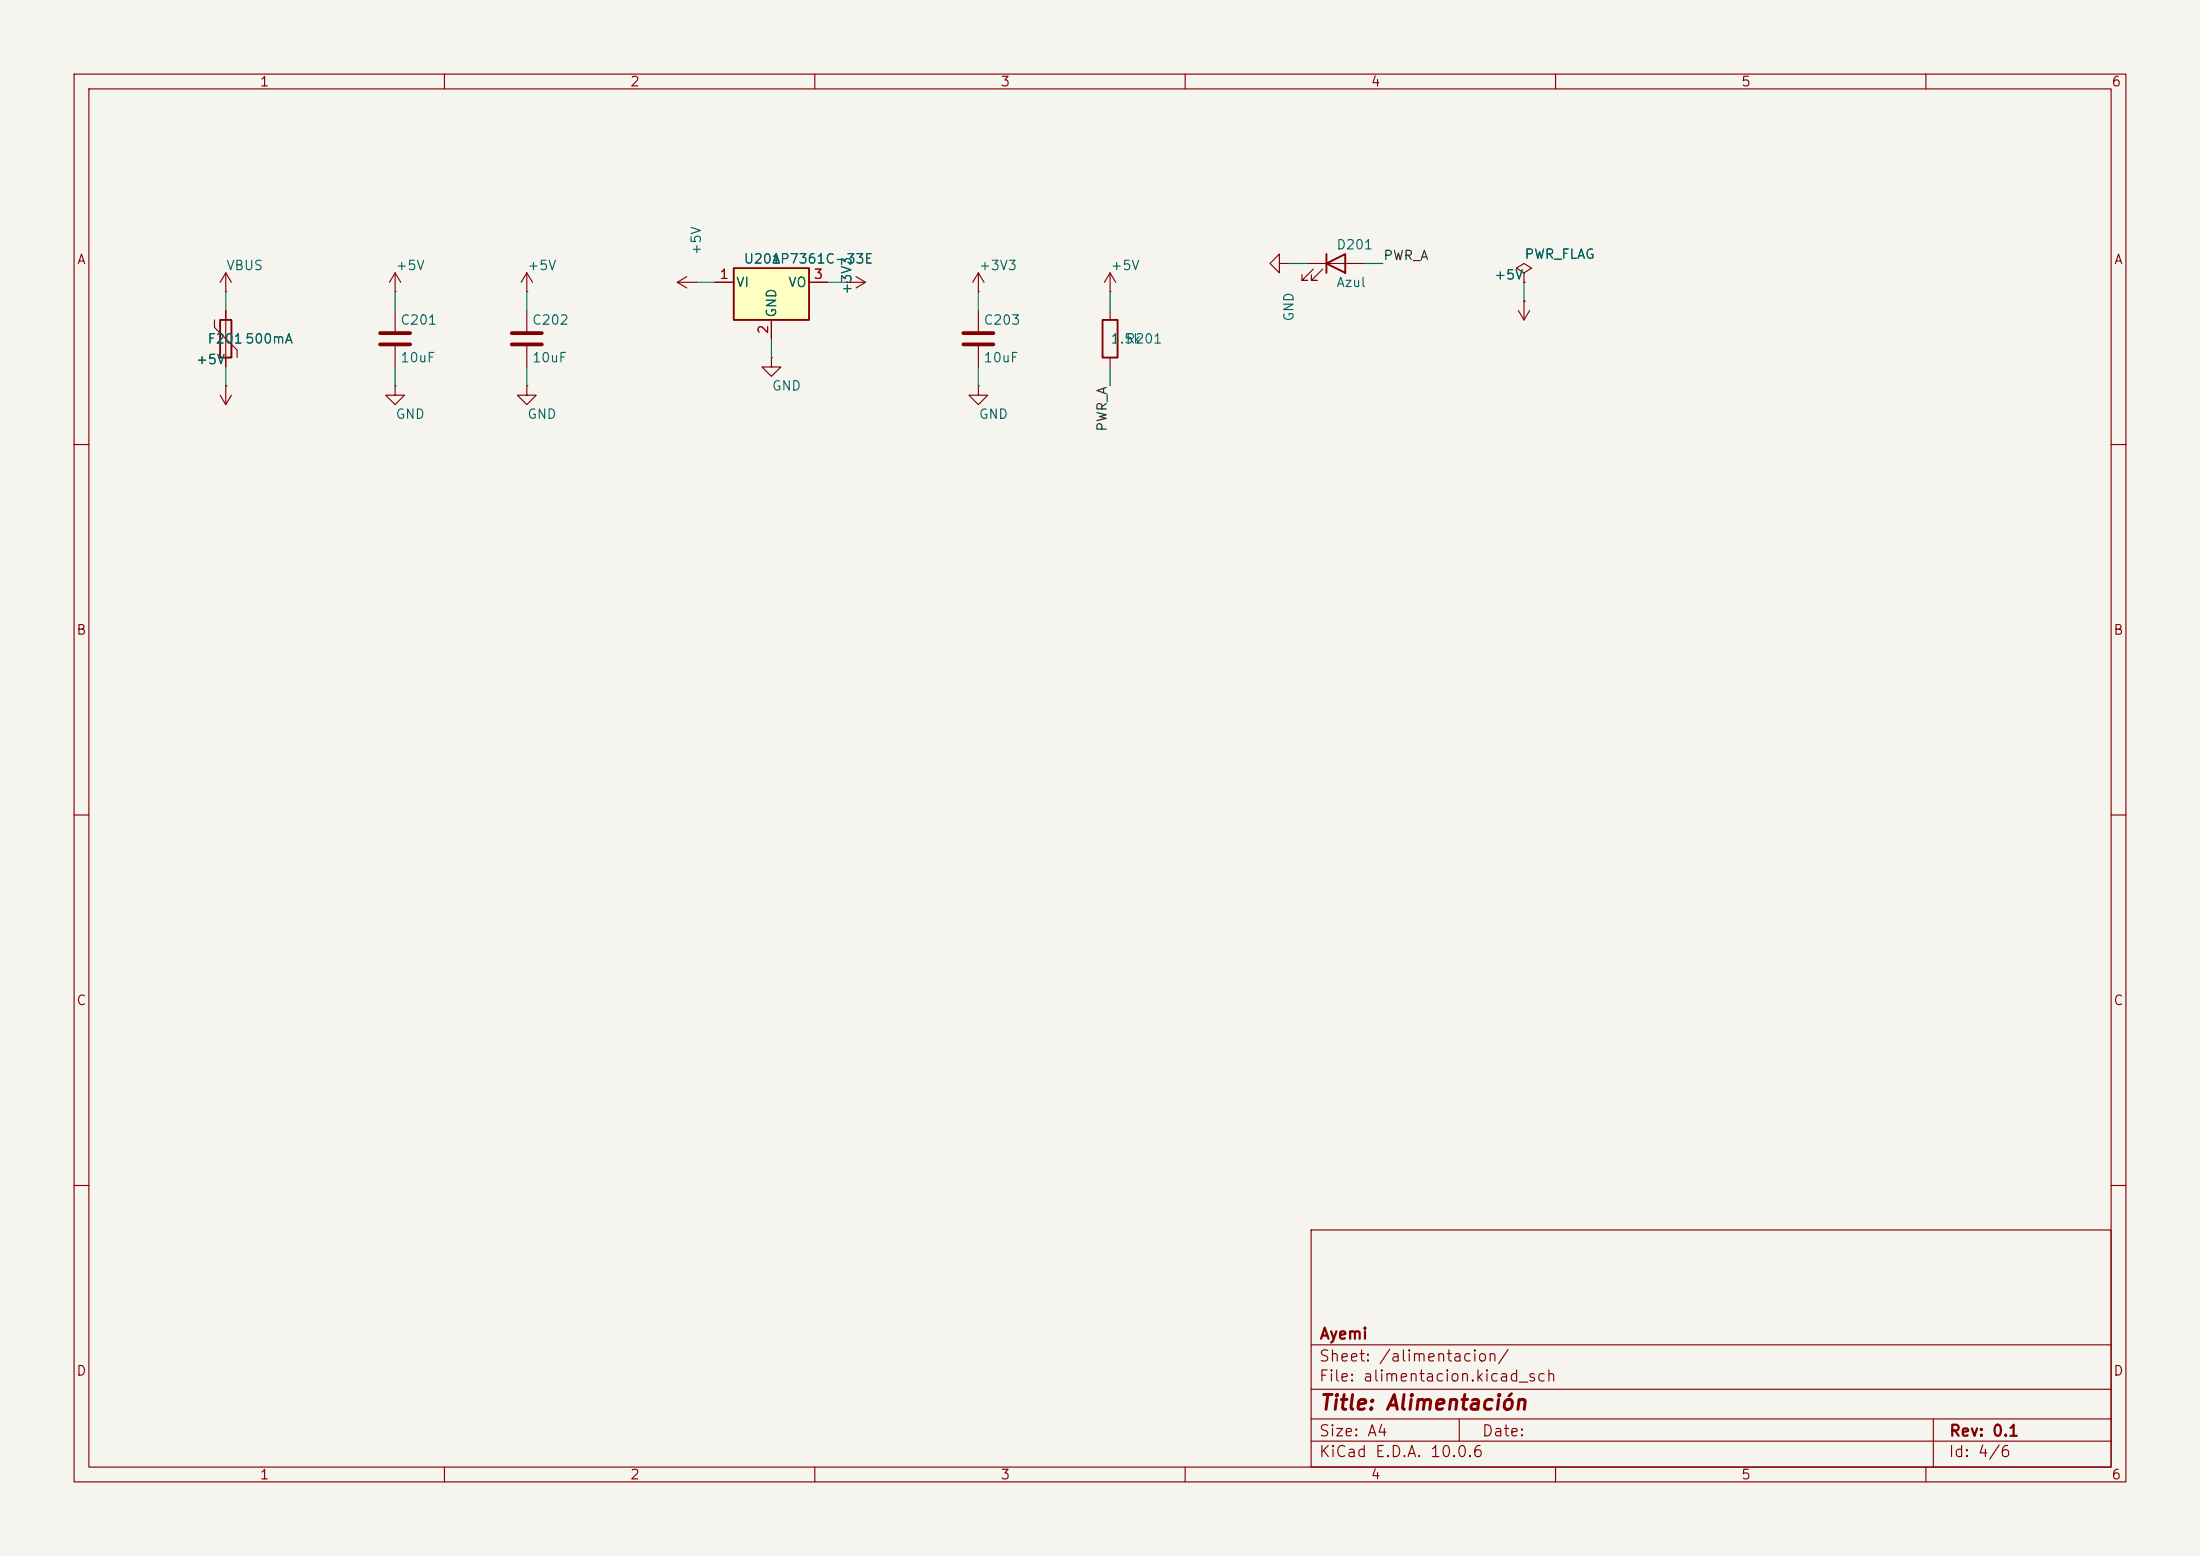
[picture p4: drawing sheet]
<svg xmlns="http://www.w3.org/2000/svg" width="297mm" height="210mm" viewBox="0 0 297 210" stroke-linecap="round" stroke-linejoin="round" font-family="sans-serif">
<path d="M0 0h297v210h-297z" fill="#f5f4ef" stroke="#f5f4ef" stroke-width=".14"/>
<g fill="none" stroke="#840000" stroke-width=".15">
<path d="M10 10h277v190h-277zM12 12h273v186h-273zM60 10v2M110 10v2M160 10v2M210 10v2M260 10v2M30.5 39.4h.1M30.5 36.8v2.6M30.5 36.8l-.8 1.3M30.5 36.8l.7 1.3M53.3 39.4h.1"/>
<path d="M53.3 36.8v2.6M53.3 36.8l-.7 1.3M53.3 36.8l.8 1.3M71.1 39.4h.1M71.1 36.8v2.6M71.1 36.8l-.7 1.3M71.1 36.8l.8 1.3M91.4 38.1l1.3 .8M91.4 38.1h2.6M92.7 37.3l-1.3 .8M94 38.1h.1M132.1 39.4h.1"/>
<path d="M132.1 36.8v2.6M132.1 36.8l-.8 1.3M132.1 36.8l.7 1.3M149.9 39.4h.1M149.9 36.8l-.8 1.3M149.9 36.8l.7 1.3M149.9 36.8v2.6M176.5 35.6h7.6M177.3 36.3l-1.5 1.5h.7h-.7v-.7M178.6 36.3l-1.6 1.5h.8h-.8v-.7M205.7 36.8l1.1-.6-1.1-.6-1 .6 1 .6v1.3M205.7 38.1h.1"/>
<path d="M29 43.2v1l3 3v1.1M29.7 53.3l.8 1.3M30.5 52.1h.1M30.5 41.9v7.6M30.5 52.1v2.5M31.2 53.3l-.7 1.3M53.3 52.1v1.2h1.3l-1.3 1.3-1.2-1.3h1.2M53.3 52.1h.1M53.3 41.9v2.8M53.3 46.7v2.8M71.1 52.1v1.2h1.3l-1.3 1.3-1.3-1.3h1.3M71.1 52.1h.1"/>
<path d="M71.1 41.9v2.8M71.1 46.7v2.8M104.1 48.3v1.2h1.3l-1.3 1.3-1.2-1.3h1.2M104.1 48.3h.1M132.1 52.1v1.2h1.2l-1.2 1.3-1.3-1.3h1.3M132.1 52.1h.1M132.1 41.9v2.8M132.1 46.7v2.8M149.9 41.9v1.3M149.9 48.3v1.2M205 41.9l.7 1.3M205.7 40.6h.1"/>
<path d="M205.7 40.6v2.6M206.5 41.9l-.8 1.3M10 60h2M285 60h2M10 110h2M285 110h2M10 160h2M177 166h108v32h-108zM285 160h2M60 198v2M110 198v2M160 198v2"/>
<path d="M177 194.5h108M177 191.5h108M177 187.5h108M177 181.5h108M197 191.5v3M210 198v2M260 198v2M261 191.5v6.5"/>
</g>
<path d="M179.1 35.6l2.5-1.3v2.5zM179.1 34.3v2.5M29.7 43.2h1.5v5.1h-1.5zM148.8 43.2h2.1v5.1h-2.1z" fill="none" stroke="#840000" stroke-width=".25"/>
<path d="M51.3 45h4.1M51.3 46.5h4.1M69.1 45h4.1M69.1 46.5h4.1M130 45h4.1M130 46.5h4.1" fill="none" stroke="#840000" stroke-width=".51"/>
<path d="M99.1 36.2h10.1v7h-10.1z" fill="#ffffc2"/>
<path d="M99.1 36.2h10.1v7h-10.1z" fill="none" stroke="#840000" stroke-width=".25"/>
<g fill="none" stroke="#840000" stroke-width=".15">
<path d="M96.5 38.1h2.6M109.2 38.1h2.6M114.3 38.1h.1M114.3 38.1h2.5M115.6 37.3l1.2 .8M116.8 38.1l-1.2 .8M172.7 35.6v-1.3l-1.3 1.3 1.3 1.2v-1.2h1.3M174 35.6h.1M205.7 38.1h.1M30.5 52.1h.1M30.5 41.9v1.3M30.5 48.3v1.2"/>
<path d="M104.1 43.2v2.5M205.7 40.6h.1"/>
</g>
<g fill="none" stroke="#009600" stroke-width=".15">
<path d="M30.5 39.4v2.5M53.3 39.4v2.5M71.1 39.4v2.5M94 38.1h2.5M111.8 38.1h2.5M132.1 39.4v2.5M149.9 39.4v2.5M174 35.6h2.5M184.1 35.6h2.6M205.7 38.1v2.5M30.5 49.5v2.6M53.3 49.5v2.6"/>
<path d="M71.1 49.5v2.6M104.1 45.7v2.6M132.1 49.5v2.6M149.9 49.5v2.6"/>
</g>
<text font-size="2" fill="#840000" x="178" y="190.8">Title: Alimentación</text>
<g font-size="1.5" fill="#840000">
<text x="178" y="184.1">Sheet: /alimentacion/</text>
<text x="178" y="181.1">Ayemi</text>
<text x="178" y="186.8">File: alimentacion.kicad_sch</text>
<text x="178" y="197">KiCad E.D.A. 10.0.6</text>
<text x="178" y="194.2">Size: A4</text>
<text x="200" y="194.2">Date:</text>
<text x="263" y="197">Id: 4/6</text>
<text x="263" y="194.2">Rev: 0.1</text>
</g>
<g font-size="1.3" fill="#840000">
<text x="35" y="12">1</text>
<text x="85" y="12">2</text>
<text x="135" y="12">3</text>
<text x="185" y="12">4</text>
<text x="235" y="12">5</text>
<text x="285" y="12">6</text>
<text x="10.3" y="36">A</text>
<text x="285.3" y="36">A</text>
<text x="10.2" y="86">B</text>
<text x="285.2" y="86">B</text>
<text x="10.2" y="136">C</text>
<text x="285.2" y="136">C</text>
<text x="10.2" y="186">D</text>
<text x="285.2" y="186">D</text>
<text x="35" y="200">1</text>
<text x="85" y="200">2</text>
<text x="135" y="200">3</text>
<text x="185" y="200">4</text>
<text x="235" y="200">5</text>
<text x="285" y="200">6</text>
</g>
<g font-size="1.3" fill="#006464">
<text x="94.9" y="34.6" transform="rotate(-90 94.9 34.6)">+5V</text>
<text x="100.3" y="35.9">U201</text>
<text x="104.1" y="35.9">AP7361C-33E</text>
<text x="180.3" y="34">D201</text>
<text x="205.7" y="35.3">PWR_FLAG</text>
<text x="30.5" y="36.8">VBUS</text>
<text x="53.3" y="36.8">+5V</text>
<text x="71.1" y="36.8">+5V</text>
<text x="99.3" y="39.1">VI</text>
<text x="106.3" y="39.1">VO</text>
<text x="115.3" y="39.9" transform="rotate(-90 115.3 39.9)">+3V3</text>
<text x="132.1" y="36.8">+3V3</text>
<text x="149.8" y="36.8">+5V</text>
<text x="180.3" y="39.1">Azul</text>
<text x="201.6" y="38">+5V</text>
<text x="27.9" y="46.7">F201500mA</text>
<text x="54" y="44.1">C201</text>
<text x="71.7" y="44.1">C202</text>
<text x="105.1" y="43" transform="rotate(-90 105.1 43)">GND</text>
<text x="132.7" y="44.1">C203</text>
<text x="149.8" y="46.7">1.5k</text>
<text x="151.9" y="46.7">R201</text>
<text x="175" y="43.5" transform="rotate(-90 175 43.5)">GND</text>
<text x="26.4" y="49.5">+5V</text>
<text x="54" y="49.2">10uF</text>
<text x="71.7" y="49.2">10uF</text>
<text x="104.1" y="53">GND</text>
<text x="132.7" y="49.2">10uF</text>
<text x="53.3" y="56.8">GND</text>
<text x="71.1" y="56.8">GND</text>
<text x="132.1" y="56.8">GND</text>
</g>
<g font-size="1.3" fill="#0f0f0f">
<text x="186.7" y="35.4">PWR_A</text>
<text x="149.7" y="58.3" transform="rotate(-90 149.7 58.3)">PWR_A</text>
</g>
<g font-size="1.3" fill="#a90000">
<text x="97.1" y="38">1</text>
<text x="109.8" y="38">3</text>
<text x="104" y="45.2" transform="rotate(-90 104 45.2)">2</text>
</g>
</svg>
